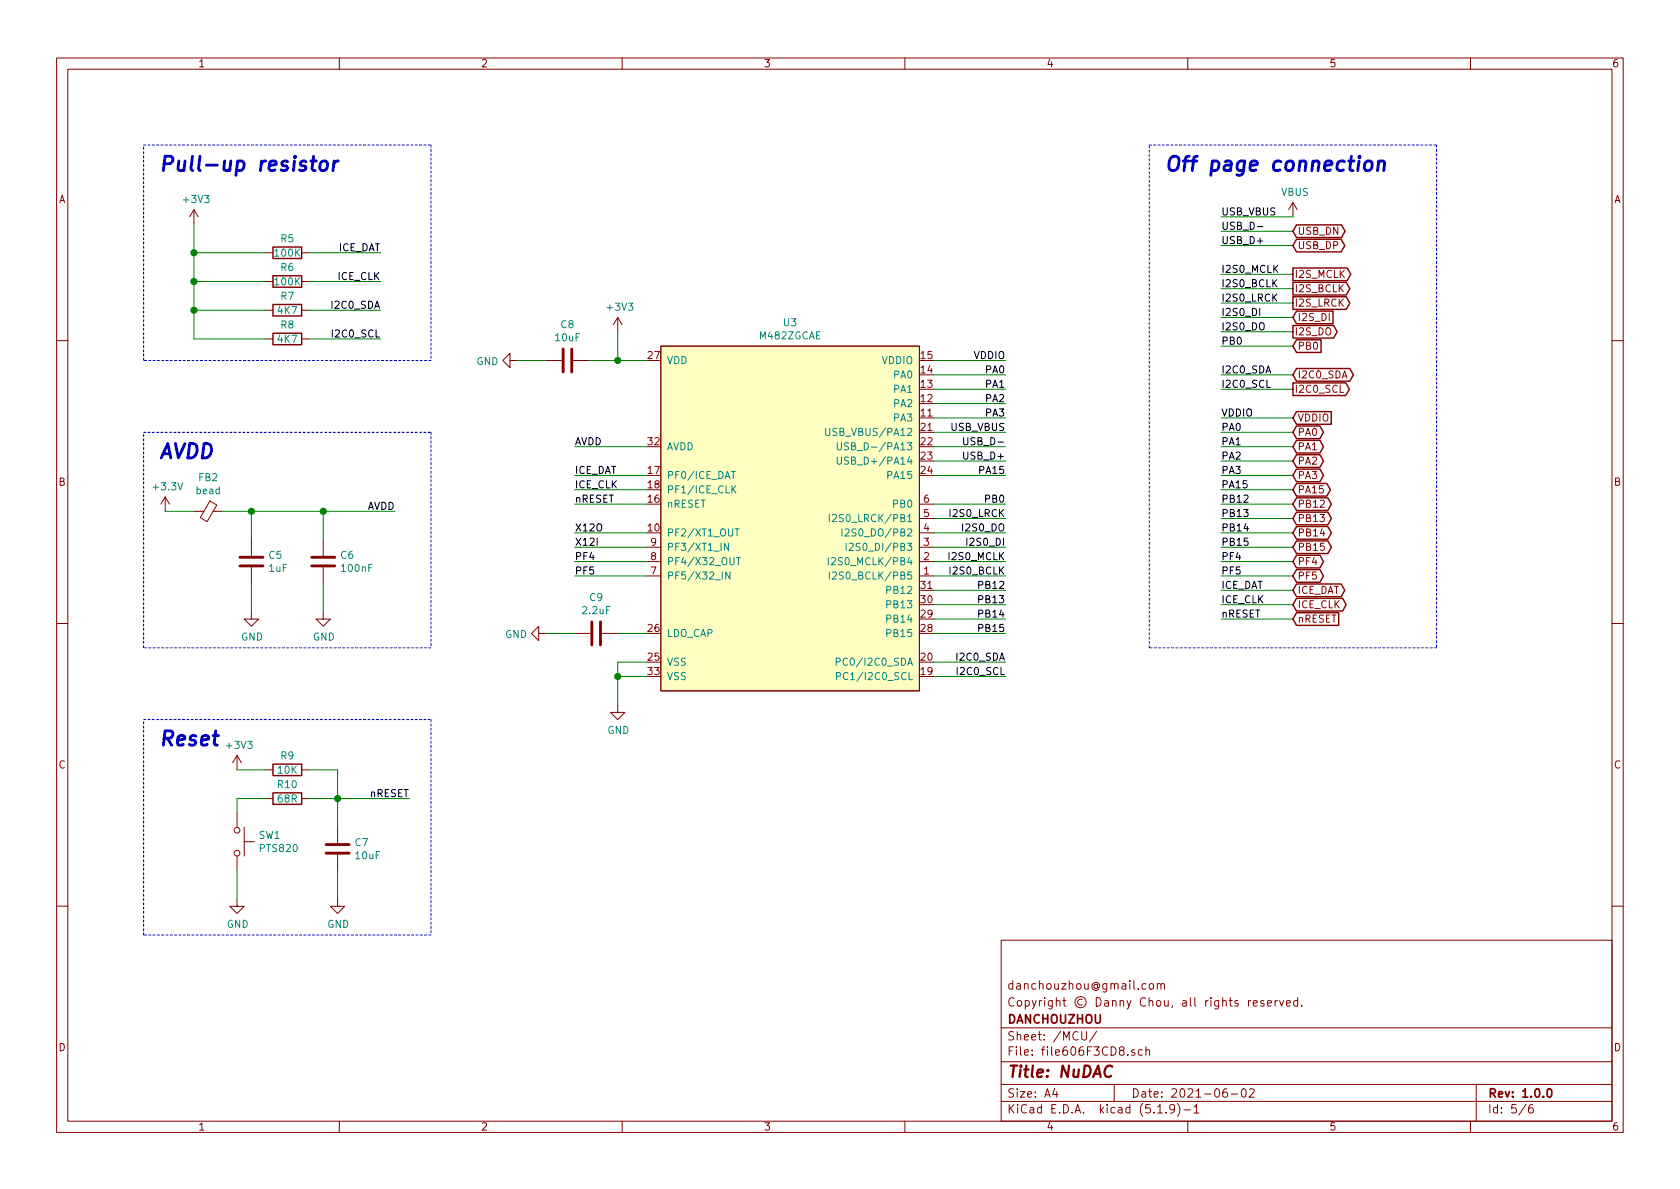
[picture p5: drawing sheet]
EESchema Schematic File Version 4
EELAYER 30 0
EELAYER END
$Descr A4 11693 8268
encoding utf-8
Sheet 4 6
Title "NuDAC"
Date "2021-06-02"
Rev "1.0.0"
Comp "DANCHOUZHOU"
Comment1 "Copyright © Danny Chou, all rights reserved."
Comment2 "danchouzhou@gmail.com"
Comment3 ""
Comment4 ""
$EndDescr
Wire Notes Line
	1000 1000 3000 1000
Wire Notes Line
	3000 1000 3000 2500
Wire Notes Line
	3000 2500 1000 2500
Wire Notes Line
	1000 2500 1000 1000
Wire Notes Line
	1000 3000 3000 3000
Wire Notes Line
	3000 3000 3000 4500
Wire Notes Line
	3000 4500 1000 4500
Wire Notes Line
	1000 4500 1000 3000
Wire Notes Line
	1000 5000 3000 5000
Wire Notes Line
	3000 5000 3000 6500
Wire Notes Line
	3000 6500 1000 6500
Wire Notes Line
	1000 6500 1000 5000
Wire Wire Line
	4000 3300 4500 3300
Wire Wire Line
	4000 3400 4500 3400
Wire Wire Line
	4000 3500 4500 3500
Wire Wire Line
	4000 3700 4500 3700
Wire Wire Line
	4000 3800 4500 3800
Wire Wire Line
	4000 3900 4500 3900
Wire Wire Line
	4000 4000 4500 4000
Wire Wire Line
	4300 4400 4500 4400
Wire Wire Line
	4300 4600 4300 4700
Wire Wire Line
	4300 4700 4500 4700
Connection ~ 4300 4700
Wire Wire Line
	4300 4700 4300 4900
$Comp
L NuDAC-rescue:C-Device C8
U 1 1
P 3950 2500
F 0 "C8" V 3698 2500 50  0000 C CNN
F 1 "10uF" V 3789 2500 50  0000 C CNN
F 2 "Capacitor_SMD:C_0603_1608Metric" H 3988 2350 50  0001 C CNN
F 3 "~" H 3950 2500 50  0001 C CNN
	1    3950 2500
	0    1    1    0   
$EndComp
Wire Wire Line
	4100 2500 4300 2500
Wire Wire Line
	4300 2500 4300 2300
Connection ~ 4300 2500
Wire Wire Line
	4300 2500 4500 2500
Wire Wire Line
	3600 2500 3800 2500
$Comp
L NuDAC-rescue:GND-power #PWR022
U 1 1
P 3600 2500
F 0 "#PWR022" H 3600 2250 50  0001 C CNN
F 1 "GND" V 3605 2372 50  0000 R CNN
F 2 "" H 3600 2500 50  0001 C CNN
F 3 "" H 3600 2500 50  0001 C CNN
	1    3600 2500
	0    1    1    0   
$EndComp
$Comp
L NuDAC-rescue:GND-power #PWR025
U 1 1
P 4300 4900
F 0 "#PWR025" H 4300 4650 50  0001 C CNN
F 1 "GND" H 4305 4727 50  0000 C CNN
F 2 "" H 4300 4900 50  0001 C CNN
F 3 "" H 4300 4900 50  0001 C CNN
	1    4300 4900
	1    0    0    -1  
$EndComp
$Comp
L NuDAC-rescue:C-Device C9
U 1 1
P 4150 4400
F 0 "C9" V 3898 4400 50  0000 C CNN
F 1 "2.2uF" V 3989 4400 50  0000 C CNN
F 2 "Capacitor_SMD:C_0603_1608Metric" H 4188 4250 50  0001 C CNN
F 3 "~" H 4150 4400 50  0001 C CNN
	1    4150 4400
	0    1    1    0   
$EndComp
$Comp
L NuDAC-rescue:GND-power #PWR023
U 1 1
P 3800 4400
F 0 "#PWR023" H 3800 4150 50  0001 C CNN
F 1 "GND" V 3805 4272 50  0000 R CNN
F 2 "" H 3800 4400 50  0001 C CNN
F 3 "" H 3800 4400 50  0001 C CNN
	1    3800 4400
	0    1    1    0   
$EndComp
Wire Wire Line
	3800 4400 4000 4400
Text Label 4000 3300 0    50   ~ 0
ICE_DAT
Text Label 4000 3400 0    50   ~ 0
ICE_CLK
Text Label 4000 3500 0    50   ~ 0
nRESET
$Comp
L NuDAC-rescue:+3V3-power #PWR024
U 1 1
P 4300 2300
F 0 "#PWR024" H 4300 2150 50  0001 C CNN
F 1 "+3V3" H 4315 2473 50  0000 C CNN
F 2 "" H 4300 2300 50  0001 C CNN
F 3 "" H 4300 2300 50  0001 C CNN
	1    4300 2300
	1    0    0    -1  
$EndComp
Text Label 4000 3900 0    50   ~ 0
PF4
Text Label 4000 4000 0    50   ~ 0
PF5
Text Label 4000 3800 0    50   ~ 0
X12I
Text Label 4000 3700 0    50   ~ 0
X12O
Wire Wire Line
	7000 2500 6500 2500
Wire Wire Line
	7000 2700 6500 2700
Wire Wire Line
	7000 2800 6500 2800
Wire Wire Line
	7000 2900 6500 2900
Wire Wire Line
	7000 3000 6500 3000
Wire Wire Line
	7000 3500 6500 3500
Wire Wire Line
	7000 3600 6500 3600
Wire Wire Line
	7000 3700 6500 3700
Wire Wire Line
	7000 3800 6500 3800
Wire Wire Line
	7000 3900 6500 3900
Wire Wire Line
	7000 4000 6500 4000
Wire Wire Line
	7000 4100 6500 4100
Wire Wire Line
	7000 4200 6500 4200
Wire Wire Line
	7000 4300 6500 4300
Wire Wire Line
	7000 4400 6500 4400
Wire Wire Line
	7000 3100 6500 3100
Wire Wire Line
	7000 3200 6500 3200
Wire Wire Line
	7000 3300 6500 3300
Wire Wire Line
	6500 4700 7000 4700
Text Label 7000 2500 2    50   ~ 0
VDDIO
Text Label 7000 2600 2    50   ~ 0
PA0
Text Label 7000 2700 2    50   ~ 0
PA1
Text Label 7000 2800 2    50   ~ 0
PA2
Text Label 7000 2900 2    50   ~ 0
PA3
Text Label 7000 3000 2    50   ~ 0
USB_VBUS
Text Label 7000 3100 2    50   ~ 0
USB_D-
Text Label 7000 3200 2    50   ~ 0
USB_D+
Text Label 7000 3300 2    50   ~ 0
PA15
Text Label 7000 3500 2    50   ~ 0
PB0
Text Label 7000 3600 2    50   ~ 0
I2S0_LRCK
Text Label 7000 3700 2    50   ~ 0
I2S0_DO
Text Label 7000 3800 2    50   ~ 0
I2S0_DI
Text Label 7000 3900 2    50   ~ 0
I2S0_MCLK
Text Label 7000 4000 2    50   ~ 0
I2S0_BCLK
Text Label 7000 4100 2    50   ~ 0
PB12
Text Label 7000 4200 2    50   ~ 0
PB13
Text Label 7000 4300 2    50   ~ 0
PB14
Text Label 7000 4400 2    50   ~ 0
PB15
Text Label 7000 4600 2    50   ~ 0
I2C0_SDA
Text Label 7000 4700 2    50   ~ 0
I2C0_SCL
$Comp
L NuDAC-rescue:C-Device C5
U 1 1
P 1750 3900
F 0 "C5" H 1865 3946 50  0000 L CNN
F 1 "1uF" H 1865 3855 50  0000 L CNN
F 2 "Capacitor_SMD:C_0603_1608Metric" H 1788 3750 50  0001 C CNN
F 3 "~" H 1750 3900 50  0001 C CNN
	1    1750 3900
	1    0    0    -1  
$EndComp
$Comp
L NuDAC-rescue:C-Device C6
U 1 1
P 2250 3900
F 0 "C6" H 2365 3946 50  0000 L CNN
F 1 "100nF" H 2365 3855 50  0000 L CNN
F 2 "Capacitor_SMD:C_0603_1608Metric" H 2288 3750 50  0001 C CNN
F 3 "~" H 2250 3900 50  0001 C CNN
	1    2250 3900
	1    0    0    -1  
$EndComp
Wire Wire Line
	1550 3550 1750 3550
Wire Wire Line
	2250 3550 2250 3750
Wire Wire Line
	2250 3550 2750 3550
Connection ~ 2250 3550
Wire Wire Line
	1750 3550 1750 3750
Connection ~ 1750 3550
Wire Wire Line
	1750 3550 2250 3550
Wire Wire Line
	1750 4250 1750 4050
Wire Wire Line
	2250 4250 2250 4050
$Comp
L NuDAC-rescue:GND-power #PWR019
U 1 1
P 1750 4250
F 0 "#PWR019" H 1750 4000 50  0001 C CNN
F 1 "GND" H 1755 4077 50  0000 C CNN
F 2 "" H 1750 4250 50  0001 C CNN
F 3 "" H 1750 4250 50  0001 C CNN
	1    1750 4250
	1    0    0    -1  
$EndComp
$Comp
L NuDAC-rescue:GND-power #PWR020
U 1 1
P 2250 4250
F 0 "#PWR020" H 2250 4000 50  0001 C CNN
F 1 "GND" H 2255 4077 50  0000 C CNN
F 2 "" H 2250 4250 50  0001 C CNN
F 3 "" H 2250 4250 50  0001 C CNN
	1    2250 4250
	1    0    0    -1  
$EndComp
Text Label 2750 3550 2    50   ~ 0
AVDD
$Comp
L NuDAC-rescue:+3.3V-power #PWR015
U 1 1
P 1150 3550
F 0 "#PWR015" H 1150 3400 50  0001 C CNN
F 1 "+3.3V" H 1165 3723 50  0000 C CNN
F 2 "" H 1150 3550 50  0001 C CNN
F 3 "" H 1150 3550 50  0001 C CNN
	1    1150 3550
	1    0    0    -1  
$EndComp
Text Notes 1100 3200 0    100  Italic 20
AVDD
Wire Wire Line
	4000 3100 4500 3100
Text Label 4000 3100 0    50   ~ 0
AVDD
$Comp
L NuDAC-rescue:Ferrite_Bead_Small-Device FB2
U 1 1
P 1450 3550
F 0 "FB2" V 1213 3550 50  0000 C CNN
F 1 "bead" V 1304 3550 50  0000 C CNN
F 2 "Resistor_SMD:R_0603_1608Metric" V 1380 3550 50  0001 C CNN
F 3 "~" H 1450 3550 50  0001 C CNN
	1    1450 3550
	0    1    1    0   
$EndComp
Wire Wire Line
	1150 3550 1350 3550
$Comp
L NuDAC-rescue:R-Device R9
U 1 1
P 2000 5350
F 0 "R9" V 1900 5350 50  0000 C CNN
F 1 "10K" V 2000 5350 50  0000 C CNN
F 2 "Resistor_SMD:R_0603_1608Metric" V 1930 5350 50  0001 C CNN
F 3 "~" H 2000 5350 50  0001 C CNN
	1    2000 5350
	0    1    1    0   
$EndComp
$Comp
L NuDAC-rescue:R-Device R10
U 1 1
P 2000 5550
F 0 "R10" V 1900 5550 50  0000 C CNN
F 1 "68R" V 2000 5550 50  0000 C CNN
F 2 "Resistor_SMD:R_0603_1608Metric" V 1930 5550 50  0001 C CNN
F 3 "~" H 2000 5550 50  0001 C CNN
	1    2000 5550
	0    1    1    0   
$EndComp
$Comp
L NuDAC-rescue:C-Device C7
U 1 1
P 2350 5900
F 0 "C7" H 2465 5946 50  0000 L CNN
F 1 "10uF" H 2465 5855 50  0000 L CNN
F 2 "Capacitor_SMD:C_0603_1608Metric" H 2388 5750 50  0001 C CNN
F 3 "~" H 2350 5900 50  0001 C CNN
	1    2350 5900
	1    0    0    -1  
$EndComp
Wire Wire Line
	2150 5350 2350 5350
Wire Wire Line
	2350 5350 2350 5550
Wire Wire Line
	2150 5550 2350 5550
Connection ~ 2350 5550
Wire Wire Line
	2350 5550 2350 5750
$Comp
L NuDAC-rescue:SW_Push-Switch SW1
U 1 1
P 1650 5850
F 0 "SW1" V 1604 5998 50  0000 L CNN
F 1 "PTS820" V 1695 5998 50  0000 L CNN
F 2 "PTS820:PTS820" H 1650 6050 50  0001 C CNN
F 3 "~" H 1650 6050 50  0001 C CNN
F 4 "PTS820J25MSMTRLFS" H 1650 5850 50  0001 C CNN "P/N"
	1    1650 5850
	0    1    1    0   
$EndComp
Wire Wire Line
	1850 5550 1650 5550
Wire Wire Line
	1650 5550 1650 5650
Wire Wire Line
	1650 6250 1650 6050
Wire Wire Line
	2350 6250 2350 6050
$Comp
L NuDAC-rescue:GND-power #PWR018
U 1 1
P 1650 6250
F 0 "#PWR018" H 1650 6000 50  0001 C CNN
F 1 "GND" H 1655 6077 50  0000 C CNN
F 2 "" H 1650 6250 50  0001 C CNN
F 3 "" H 1650 6250 50  0001 C CNN
	1    1650 6250
	1    0    0    -1  
$EndComp
$Comp
L NuDAC-rescue:GND-power #PWR021
U 1 1
P 2350 6250
F 0 "#PWR021" H 2350 6000 50  0001 C CNN
F 1 "GND" H 2355 6077 50  0000 C CNN
F 2 "" H 2350 6250 50  0001 C CNN
F 3 "" H 2350 6250 50  0001 C CNN
	1    2350 6250
	1    0    0    -1  
$EndComp
Wire Wire Line
	2350 5550 2850 5550
Wire Wire Line
	1650 5350 1850 5350
Text Label 2850 5550 2    50   ~ 0
nRESET
Text Notes 1100 5200 0    100  Italic 20
Reset
$Comp
L NuDAC-rescue:R-Device R7
U 1 1
P 2000 2150
F 0 "R7" V 1900 2150 50  0000 C CNN
F 1 "4K7" V 2000 2150 50  0000 C CNN
F 2 "Resistor_SMD:R_0603_1608Metric" V 1930 2150 50  0001 C CNN
F 3 "~" H 2000 2150 50  0001 C CNN
	1    2000 2150
	0    1    1    0   
$EndComp
$Comp
L NuDAC-rescue:R-Device R6
U 1 1
P 2000 1950
F 0 "R6" V 1900 1950 50  0000 C CNN
F 1 "100K" V 2000 1950 50  0000 C CNN
F 2 "Resistor_SMD:R_0603_1608Metric" V 1930 1950 50  0001 C CNN
F 3 "~" H 2000 1950 50  0001 C CNN
	1    2000 1950
	0    1    1    0   
$EndComp
$Comp
L NuDAC-rescue:R-Device R5
U 1 1
P 2000 1750
F 0 "R5" V 1900 1750 50  0000 C CNN
F 1 "100K" V 2000 1750 50  0000 C CNN
F 2 "Resistor_SMD:R_0603_1608Metric" V 1930 1750 50  0001 C CNN
F 3 "~" H 2000 1750 50  0001 C CNN
	1    2000 1750
	0    1    1    0   
$EndComp
$Comp
L NuDAC-rescue:R-Device R8
U 1 1
P 2000 2350
F 0 "R8" V 1900 2350 50  0000 C CNN
F 1 "4K7" V 2000 2350 50  0000 C CNN
F 2 "Resistor_SMD:R_0603_1608Metric" V 1930 2350 50  0001 C CNN
F 3 "~" H 2000 2350 50  0001 C CNN
	1    2000 2350
	0    1    1    0   
$EndComp
Wire Wire Line
	2150 1750 2650 1750
Wire Wire Line
	2650 1950 2150 1950
Wire Wire Line
	2650 2150 2150 2150
Wire Wire Line
	2650 2350 2150 2350
Text Label 2650 1750 2    50   ~ 0
ICE_DAT
Text Label 2650 1950 2    50   ~ 0
ICE_CLK
Text Label 2650 2150 2    50   ~ 0
I2C0_SDA
Text Label 2650 2350 2    50   ~ 0
I2C0_SCL
Wire Wire Line
	1850 2350 1350 2350
Wire Wire Line
	1350 2350 1350 2150
Wire Wire Line
	1350 1750 1850 1750
Connection ~ 1350 1750
Wire Wire Line
	1350 1750 1350 1550
Wire Wire Line
	1350 1950 1850 1950
Connection ~ 1350 1950
Wire Wire Line
	1350 1950 1350 1750
Wire Wire Line
	1350 2150 1850 2150
Connection ~ 1350 2150
Wire Wire Line
	1350 2150 1350 1950
$Comp
L NuDAC-rescue:+3V3-power #PWR016
U 1 1
P 1350 1550
F 0 "#PWR016" H 1350 1400 50  0001 C CNN
F 1 "+3V3" H 1365 1723 50  0000 C CNN
F 2 "" H 1350 1550 50  0001 C CNN
F 3 "" H 1350 1550 50  0001 C CNN
	1    1350 1550
	1    0    0    -1  
$EndComp
Text Notes 1100 1200 0    100  Italic 20
Pull-up resistor
Text Notes 8100 1200 0    100  Italic 20
Off page connection
Wire Notes Line
	8000 4500 8000 1000
Wire Notes Line
	10000 4500 8000 4500
Wire Notes Line
	10000 1000 10000 4500
Wire Notes Line
	8000 1000 10000 1000
Text GLabel 9000 2300 2    50   Output ~ 0
I2S_DO
Text GLabel 9000 2200 2    50   Input ~ 0
I2S_DI
Text GLabel 9000 2100 2    50   Output ~ 0
I2S_LRCK
Text GLabel 9000 2000 2    50   Output ~ 0
I2S_BCLK
Text GLabel 9000 1900 2    50   Output ~ 0
I2S_MCLK
Wire Wire Line
	8500 2300 9000 2300
Text GLabel 9000 2400 2    50   Input ~ 0
PB0
Text GLabel 9000 2600 2    50   BiDi ~ 0
I2C0_SDA
Text GLabel 9000 2700 2    50   Output ~ 0
I2C0_SCL
Text GLabel 9000 4300 2    50   Input ~ 0
nRESET
Text GLabel 9000 4200 2    50   BiDi ~ 0
ICE_CLK
Text GLabel 9000 4100 2    50   BiDi ~ 0
ICE_DAT
Text GLabel 9000 4000 2    50   BiDi ~ 0
PF5
Text GLabel 9000 3900 2    50   BiDi ~ 0
PF4
Text GLabel 9000 3800 2    50   BiDi ~ 0
PB15
Text GLabel 9000 3700 2    50   BiDi ~ 0
PB14
Text GLabel 9000 3600 2    50   BiDi ~ 0
PB13
Text GLabel 9000 3500 2    50   BiDi ~ 0
PB12
Text GLabel 9000 3400 2    50   BiDi ~ 0
PA15
Text GLabel 9000 3300 2    50   BiDi ~ 0
PA3
Text GLabel 9000 3200 2    50   BiDi ~ 0
PA2
Text GLabel 9000 3100 2    50   BiDi ~ 0
PA1
Text GLabel 9000 3000 2    50   BiDi ~ 0
PA0
Text GLabel 9000 2900 2    50   Input ~ 0
VDDIO
Text Label 8500 4300 0    50   ~ 0
nRESET
Text Label 8500 4200 0    50   ~ 0
ICE_CLK
Text Label 8500 4100 0    50   ~ 0
ICE_DAT
Wire Wire Line
	8500 4300 9000 4300
Wire Wire Line
	8500 4200 9000 4200
Wire Wire Line
	8500 4100 9000 4100
Text Label 8500 4000 0    50   ~ 0
PF5
Text Label 8500 3900 0    50   ~ 0
PF4
Wire Wire Line
	8500 4000 9000 4000
Wire Wire Line
	8500 3900 9000 3900
Text Label 8500 3800 0    50   ~ 0
PB15
Text Label 8500 3700 0    50   ~ 0
PB14
Text Label 8500 3600 0    50   ~ 0
PB13
Text Label 8500 3500 0    50   ~ 0
PB12
Wire Wire Line
	8500 3800 9000 3800
Wire Wire Line
	8500 3700 9000 3700
Wire Wire Line
	8500 3600 9000 3600
Wire Wire Line
	8500 3500 9000 3500
Text Label 8500 3400 0    50   ~ 0
PA15
Wire Wire Line
	8500 3400 9000 3400
Text Label 8500 3300 0    50   ~ 0
PA3
Text Label 8500 3200 0    50   ~ 0
PA2
Text Label 8500 3100 0    50   ~ 0
PA1
Text Label 8500 3000 0    50   ~ 0
PA0
Text Label 8500 2900 0    50   ~ 0
VDDIO
Wire Wire Line
	8500 3300 9000 3300
Wire Wire Line
	8500 3200 9000 3200
Wire Wire Line
	8500 3100 9000 3100
Wire Wire Line
	8500 3000 9000 3000
Wire Wire Line
	8500 2900 9000 2900
Text Label 8500 2700 0    50   ~ 0
I2C0_SCL
Text Label 8500 2600 0    50   ~ 0
I2C0_SDA
Wire Wire Line
	9000 2700 8500 2700
Wire Wire Line
	9000 2600 8500 2600
Text Label 8500 2400 0    50   ~ 0
PB0
Wire Wire Line
	8500 2400 9000 2400
Text Label 8500 2000 0    50   ~ 0
I2S0_BCLK
Text Label 8500 1900 0    50   ~ 0
I2S0_MCLK
Text Label 8500 2300 0    50   ~ 0
I2S0_DO
Text Label 8500 2200 0    50   ~ 0
I2S0_DI
Text Label 8500 2100 0    50   ~ 0
I2S0_LRCK
Wire Wire Line
	8500 2000 9000 2000
Wire Wire Line
	8500 1900 9000 1900
Wire Wire Line
	8500 2200 9000 2200
Wire Wire Line
	8500 2100 9000 2100
Text Label 8500 1700 0    50   ~ 0
USB_D+
Text Label 8500 1600 0    50   ~ 0
USB_D-
Text Label 8500 1500 0    50   ~ 0
USB_VBUS
Wire Wire Line
	8500 1700 9000 1700
Wire Wire Line
	8500 1600 9000 1600
Wire Wire Line
	8500 1500 9000 1500
Wire Wire Line
	7000 2600 6500 2600
Wire Wire Line
	4300 4600 4500 4600
Wire Wire Line
	6500 4600 7000 4600
$Comp
L M482ZGCAE:M482ZGCAE U3
U 1 1
P 5500 3600
F 0 "U3" H 5500 4965 50  0000 C CNN
F 1 "M482ZGCAE" H 5500 4874 50  0000 C CNN
F 2 "Package_DFN_QFN:VQFN-32-1EP_5x5mm_P0.5mm_EP3.5x3.5mm" H 5500 3600 50  0001 C CNN
F 3 "" H 5500 3600 50  0001 C CNN
	1    5500 3600
	1    0    0    -1  
$EndComp
Text GLabel 9000 1600 2    50   BiDi ~ 0
USB_DN
Text GLabel 9000 1700 2    50   BiDi ~ 0
USB_DP
$Comp
L power:VBUS #PWR026
U 1 1
P 9000 1500
F 0 "#PWR026" H 9000 1350 50  0001 C CNN
F 1 "VBUS" H 9015 1673 50  0000 C CNN
F 2 "" H 9000 1500 50  0001 C CNN
F 3 "" H 9000 1500 50  0001 C CNN
	1    9000 1500
	1    0    0    -1  
$EndComp
$Comp
L NuDAC-rescue:+3V3-power #PWR0101
U 1 1
P 1650 5350
F 0 "#PWR0101" H 1650 5200 50  0001 C CNN
F 1 "+3V3" H 1665 5523 50  0000 C CNN
F 2 "" H 1650 5350 50  0001 C CNN
F 3 "" H 1650 5350 50  0001 C CNN
	1    1650 5350
	1    0    0    -1  
$EndComp
$EndSCHEMATC
